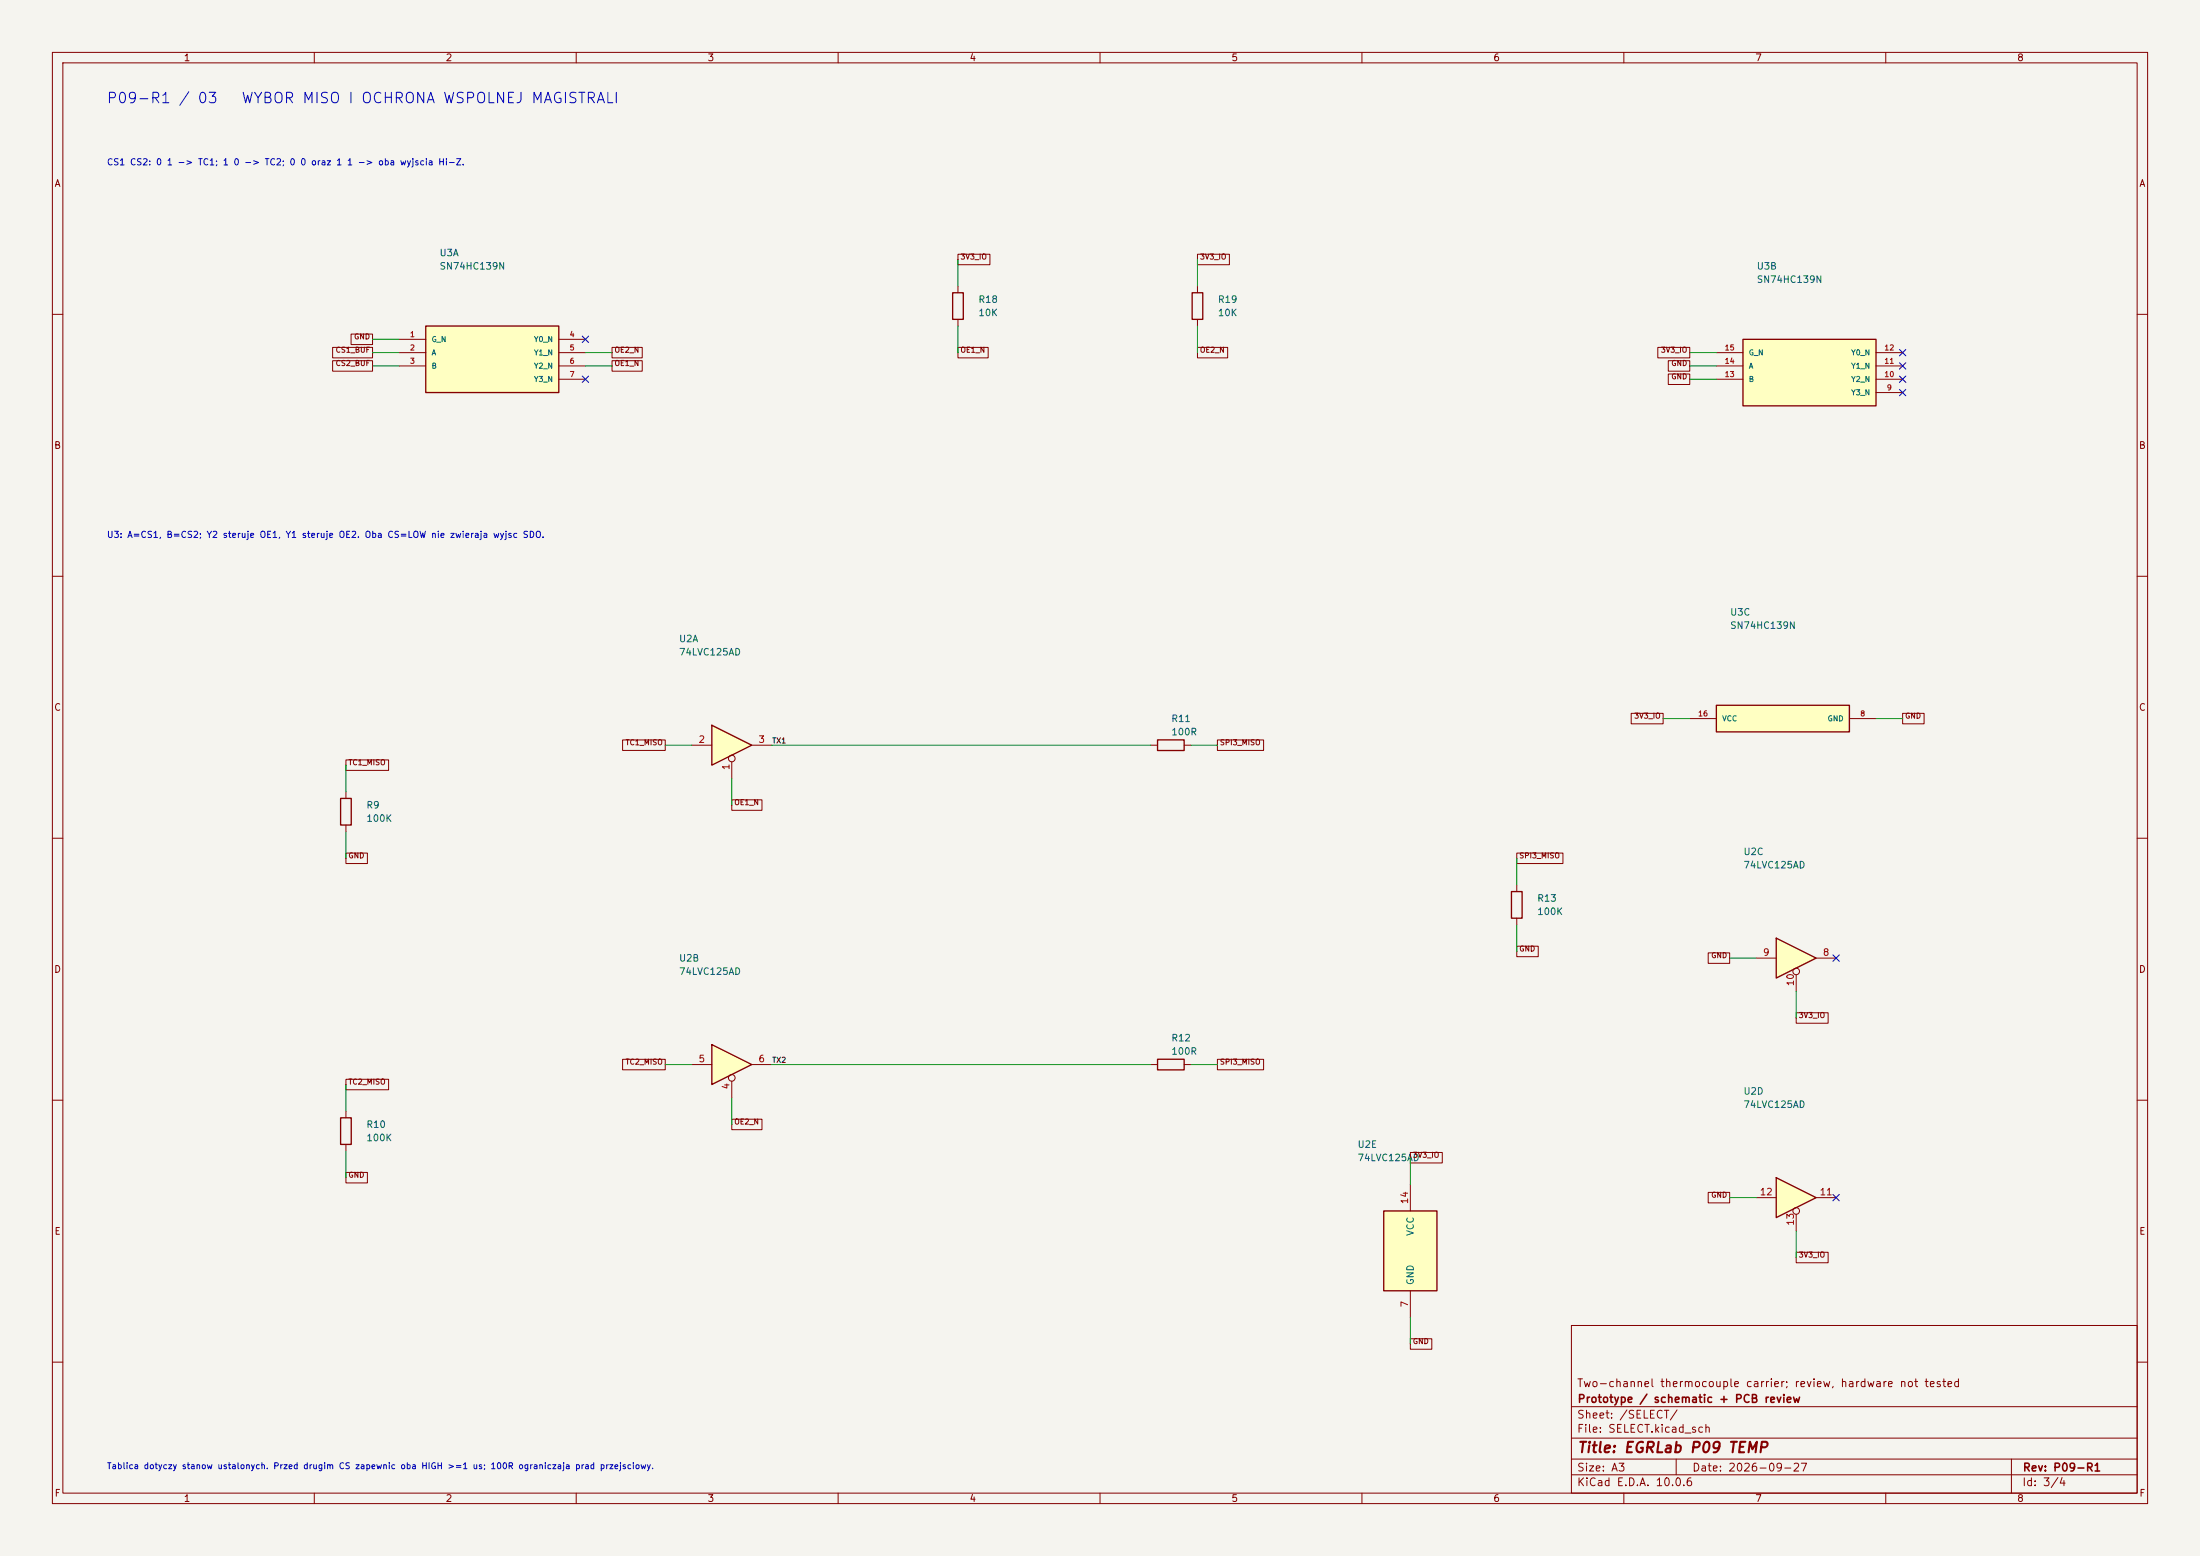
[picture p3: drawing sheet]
(kicad_sch (version 20250114) (generator "eeschema") (paper "A3") (title_block (title "EGRLab P09 TEMP") (date "2026-09-27") (rev "P09-R1") (company "Prototype / schematic + PCB review") (comment 1 "Two-channel thermocouple carrier; review, hardware not tested"))(lib_symbols (symbol "P09:HC139_DIP" (pin_names (offset 1.016)) (in_bom yes) (on_board yes) (symbol "HC139_DIP_1_1" (rectangle (start -12.7 6.35) (end 12.7 -6.35) (stroke (width .254) (type default)) (fill (type background)))) (symbol "HC139_DIP_1_0" (pin input line (at -17.78 3.81 0) (length 5.08) (name "G_N" (effects (font (size 1.0 1.0)))) (number "1" (effects (font (size 1 1))))) (pin input line (at -17.78 1.27 0) (length 5.08) (name "A" (effects (font (size 1.0 1.0)))) (number "2" (effects (font (size 1 1))))) (pin input line (at -17.78 -1.27 0) (length 5.08) (name "B" (effects (font (size 1.0 1.0)))) (number "3" (effects (font (size 1 1))))) (pin output line (at 17.78 3.81 180) (length 5.08) (name "Y0_N" (effects (font (size 1.0 1.0)))) (number "4" (effects (font (size 1 1))))) (pin output line (at 17.78 1.27 180) (length 5.08) (name "Y1_N" (effects (font (size 1.0 1.0)))) (number "5" (effects (font (size 1 1))))) (pin output line (at 17.78 -1.27 180) (length 5.08) (name "Y2_N" (effects (font (size 1.0 1.0)))) (number "6" (effects (font (size 1 1))))) (pin output line (at 17.78 -3.81 180) (length 5.08) (name "Y3_N" (effects (font (size 1.0 1.0)))) (number "7" (effects (font (size 1 1)))))) (symbol "HC139_DIP_2_1" (rectangle (start -12.7 6.35) (end 12.7 -6.35) (stroke (width .254) (type default)) (fill (type background)))) (symbol "HC139_DIP_2_0" (pin input line (at -17.78 3.81 0) (length 5.08) (name "G_N" (effects (font (size 1.0 1.0)))) (number "15" (effects (font (size 1 1))))) (pin input line (at -17.78 1.27 0) (length 5.08) (name "A" (effects (font (size 1.0 1.0)))) (number "14" (effects (font (size 1 1))))) (pin input line (at -17.78 -1.27 0) (length 5.08) (name "B" (effects (font (size 1.0 1.0)))) (number "13" (effects (font (size 1 1))))) (pin output line (at 17.78 3.81 180) (length 5.08) (name "Y0_N" (effects (font (size 1.0 1.0)))) (number "12" (effects (font (size 1 1))))) (pin output line (at 17.78 1.27 180) (length 5.08) (name "Y1_N" (effects (font (size 1.0 1.0)))) (number "11" (effects (font (size 1 1))))) (pin output line (at 17.78 -1.27 180) (length 5.08) (name "Y2_N" (effects (font (size 1.0 1.0)))) (number "10" (effects (font (size 1 1))))) (pin output line (at 17.78 -3.81 180) (length 5.08) (name "Y3_N" (effects (font (size 1.0 1.0)))) (number "9" (effects (font (size 1 1)))))) (symbol "HC139_DIP_3_1" (rectangle (start -12.7 2.54) (end 12.7 -2.54) (stroke (width .254) (type default)) (fill (type background)))) (symbol "HC139_DIP_3_0" (pin power_in line (at -17.78 0.0 0) (length 5.08) (name "VCC" (effects (font (size 1.0 1.0)))) (number "16" (effects (font (size 1 1))))) (pin power_in line (at 17.78 0.0 180) (length 5.08) (name "GND" (effects (font (size 1.0 1.0)))) (number "8" (effects (font (size 1 1)))))))(symbol "P09:R" (pin_numbers (hide yes)) (pin_names (offset 0)) (exclude_from_sim no) (in_bom yes) (on_board yes) (in_pos_files yes) (duplicate_pin_numbers_are_jumpers no) (symbol "R_0_1" (rectangle (start -1.016 -2.54) (end 1.016 2.54) (stroke (width 0.254) (type default)) (fill (type none)))) (symbol "R_1_1" (pin passive line (at 0 3.81 270) (length 1.27) (name "" (effects (font (size 1.27 1.27)))) (number "1" (effects (font (size 1.27 1.27))))) (pin passive line (at 0 -3.81 90) (length 1.27) (name "" (effects (font (size 1.27 1.27)))) (number "2" (effects (font (size 1.27 1.27)))))) (embedded_fonts no))(symbol "P09:74LVC125AD" (pin_names (offset 1.016)) (exclude_from_sim no) (in_bom yes) (on_board yes) (in_pos_files yes) (duplicate_pin_numbers_are_jumpers no) (symbol "74LVC125AD_1_0" (polyline (pts (xy -3.81 3.81) (xy -3.81 -3.81) (xy 3.81 0) (xy -3.81 3.81)) (stroke (width 0.254) (type default)) (fill (type background))) (pin input inverted (at 0 -6.35 90) (length 4.445) (name "" (effects (font (size 1.27 1.27)))) (number "1" (effects (font (size 1.27 1.27))))) (pin input line (at -7.62 0 0) (length 3.81) (name "" (effects (font (size 1.27 1.27)))) (number "2" (effects (font (size 1.27 1.27))))) (pin tri_state line (at 7.62 0 180) (length 3.81) (name "" (effects (font (size 1.27 1.27)))) (number "3" (effects (font (size 1.27 1.27)))))) (symbol "74LVC125AD_2_0" (polyline (pts (xy -3.81 3.81) (xy -3.81 -3.81) (xy 3.81 0) (xy -3.81 3.81)) (stroke (width 0.254) (type default)) (fill (type background))) (pin input inverted (at 0 -6.35 90) (length 4.445) (name "" (effects (font (size 1.27 1.27)))) (number "4" (effects (font (size 1.27 1.27))))) (pin input line (at -7.62 0 0) (length 3.81) (name "" (effects (font (size 1.27 1.27)))) (number "5" (effects (font (size 1.27 1.27))))) (pin tri_state line (at 7.62 0 180) (length 3.81) (name "" (effects (font (size 1.27 1.27)))) (number "6" (effects (font (size 1.27 1.27)))))) (symbol "74LVC125AD_3_0" (polyline (pts (xy -3.81 3.81) (xy -3.81 -3.81) (xy 3.81 0) (xy -3.81 3.81)) (stroke (width 0.254) (type default)) (fill (type background))) (pin tri_state line (at 7.62 0 180) (length 3.81) (name "" (effects (font (size 1.27 1.27)))) (number "8" (effects (font (size 1.27 1.27))))) (pin input line (at -7.62 0 0) (length 3.81) (name "" (effects (font (size 1.27 1.27)))) (number "9" (effects (font (size 1.27 1.27))))) (pin input inverted (at 0 -6.35 90) (length 4.445) (name "" (effects (font (size 1.27 1.27)))) (number "10" (effects (font (size 1.27 1.27)))))) (symbol "74LVC125AD_4_0" (polyline (pts (xy -3.81 3.81) (xy -3.81 -3.81) (xy 3.81 0) (xy -3.81 3.81)) (stroke (width 0.254) (type default)) (fill (type background))) (pin tri_state line (at 7.62 0 180) (length 3.81) (name "" (effects (font (size 1.27 1.27)))) (number "11" (effects (font (size 1.27 1.27))))) (pin input line (at -7.62 0 0) (length 3.81) (name "" (effects (font (size 1.27 1.27)))) (number "12" (effects (font (size 1.27 1.27))))) (pin input inverted (at 0 -6.35 90) (length 4.445) (name "" (effects (font (size 1.27 1.27)))) (number "13" (effects (font (size 1.27 1.27)))))) (symbol "74LVC125AD_5_0" (pin power_in line (at 0 -12.7 90) (length 5.08) (name "GND" (effects (font (size 1.27 1.27)))) (number "7" (effects (font (size 1.27 1.27))))) (pin power_in line (at 0 12.7 270) (length 5.08) (name "VCC" (effects (font (size 1.27 1.27)))) (number "14" (effects (font (size 1.27 1.27)))))) (symbol "74LVC125AD_5_1" (rectangle (start -5.08 7.62) (end 5.08 -7.62) (stroke (width 0.254) (type default)) (fill (type background)))) (embedded_fonts no)))(symbol (lib_id "P09:HC139_DIP") (at 93.98 68.58 0) (unit 1) (in_bom yes) (on_board yes) (dnp no) (property "Reference" "U3" (at 83.82 48.26 0) (effects (font (size 1.27 1.27)) (justify left))) (property "Value" "SN74HC139N" (at 83.82 50.8 0) (effects (font (size 1.27 1.27)) (justify left)))(property "Footprint" "Package_DIP:DIP-16_W7.62mm" (at 93.98 68.58 0) (effects (font (size 1 1)) hide))(property "MPN" "SN74HC139N" (at 93.98 68.58 0) (effects (font (size 1 1)) hide))(property "BaselineRef" "ADDED_CS_DECODER" (at 93.98 68.58 0) (effects (font (size 1 1)) hide))(property "Datasheet" "https://www.ti.com/lit/ds/symlink/sn74hc139.pdf" (at 93.98 68.58 0) (effects (font (size 1 1)) hide))(pin "1")(pin "2")(pin "3")(pin "4")(pin "5")(pin "6")(pin "7"))(symbol (lib_id "P09:R") (at 182.88 58.42 0) (unit 1) (in_bom yes) (on_board yes) (dnp no) (property "Reference" "R18" (at 186.69 57.15 0) (effects (font (size 1.27 1.27)) (justify left))) (property "Value" "10K" (at 186.69 59.69 0) (effects (font (size 1.27 1.27)) (justify left)))(property "Footprint" "Resistor_THT:R_Axial_DIN0207_L6.3mm_D2.5mm_P10.16mm_Horizontal" (at 182.88 58.42 0) (effects (font (size 1 1)) hide))(property "MPN" "Metal film 10K 1% 0.25W" (at 182.88 58.42 0) (effects (font (size 1 1)) hide))(property "BaselineRef" "P09_R1" (at 182.88 58.42 0) (effects (font (size 1 1)) hide))(property "Datasheet" "" (at 182.88 58.42 0) (effects (font (size 1 1)) hide))(pin "1")(pin "2"))(symbol (lib_id "P09:R") (at 228.6 58.42 0) (unit 1) (in_bom yes) (on_board yes) (dnp no) (property "Reference" "R19" (at 232.41 57.15 0) (effects (font (size 1.27 1.27)) (justify left))) (property "Value" "10K" (at 232.41 59.69 0) (effects (font (size 1.27 1.27)) (justify left)))(property "Footprint" "Resistor_THT:R_Axial_DIN0207_L6.3mm_D2.5mm_P10.16mm_Horizontal" (at 228.6 58.42 0) (effects (font (size 1 1)) hide))(property "MPN" "Metal film 10K 1% 0.25W" (at 228.6 58.42 0) (effects (font (size 1 1)) hide))(property "BaselineRef" "P09_R1" (at 228.6 58.42 0) (effects (font (size 1 1)) hide))(property "Datasheet" "" (at 228.6 58.42 0) (effects (font (size 1 1)) hide))(pin "1")(pin "2"))(symbol (lib_id "P09:74LVC125AD") (at 139.7 142.24 0) (unit 1) (in_bom yes) (on_board yes) (dnp no) (property "Reference" "U2" (at 129.54 121.92 0) (effects (font (size 1.27 1.27)) (justify left))) (property "Value" "74LVC125AD" (at 129.54 124.46000000000001 0) (effects (font (size 1.27 1.27)) (justify left)))(property "Footprint" "Package_SO:SOIC-14_3.9x8.7mm_P1.27mm" (at 139.7 142.24 0) (effects (font (size 1 1)) hide))(property "MPN" "74LVC125AD,118 Nexperia" (at 139.7 142.24 0) (effects (font (size 1 1)) hide))(property "BaselineRef" "U_TX" (at 139.7 142.24 0) (effects (font (size 1 1)) hide))(property "Datasheet" "https://assets.nexperia.com/documents/data-sheet/74LVC125A.pdf" (at 139.7 142.24 0) (effects (font (size 1 1)) hide))(pin "1")(pin "2")(pin "3"))(symbol (lib_id "P09:R") (at 66.04 154.94 0) (unit 1) (in_bom yes) (on_board yes) (dnp no) (property "Reference" "R9" (at 69.85000000000001 153.67 0) (effects (font (size 1.27 1.27)) (justify left))) (property "Value" "100K" (at 69.85000000000001 156.20999999999998 0) (effects (font (size 1.27 1.27)) (justify left)))(property "Footprint" "Resistor_THT:R_Axial_DIN0207_L6.3mm_D2.5mm_P10.16mm_Horizontal" (at 66.04 154.94 0) (effects (font (size 1 1)) hide))(property "MPN" "Metal film 100K 1% 0.25W" (at 66.04 154.94 0) (effects (font (size 1 1)) hide))(property "BaselineRef" "P09_R1" (at 66.04 154.94 0) (effects (font (size 1 1)) hide))(property "Datasheet" "" (at 66.04 154.94 0) (effects (font (size 1 1)) hide))(pin "1")(pin "2"))(symbol (lib_id "P09:R") (at 223.52 142.24 90) (unit 1) (in_bom yes) (on_board yes) (dnp no) (property "Reference" "R11" (at 223.52 137.16 90) (effects (font (size 1.27 1.27)) (justify right))) (property "Value" "100R" (at 223.52 139.7 90) (effects (font (size 1.27 1.27)) (justify right)))(property "Footprint" "Resistor_THT:R_Axial_DIN0207_L6.3mm_D2.5mm_P10.16mm_Horizontal" (at 223.52 142.24 0) (effects (font (size 1 1)) hide))(property "MPN" "Metal film 100R 1% 0.25W" (at 223.52 142.24 0) (effects (font (size 1 1)) hide))(property "BaselineRef" "P09_R1" (at 223.52 142.24 0) (effects (font (size 1 1)) hide))(property "Datasheet" "" (at 223.52 142.24 0) (effects (font (size 1 1)) hide))(pin "1")(pin "2"))(wire (pts (xy 147.32 142.24) (xy 219.71 142.24)) (stroke (width 0) (type default)))(label "TX1"  (at 147.32 142.24 0) (effects (font (size 1 1)) (justify left bottom)))(symbol (lib_id "P09:74LVC125AD") (at 139.7 203.2 0) (unit 2) (in_bom yes) (on_board yes) (dnp no) (property "Reference" "U2" (at 129.54 182.88 0) (effects (font (size 1.27 1.27)) (justify left))) (property "Value" "74LVC125AD" (at 129.54 185.42 0) (effects (font (size 1.27 1.27)) (justify left)))(property "Footprint" "Package_SO:SOIC-14_3.9x8.7mm_P1.27mm" (at 139.7 203.2 0) (effects (font (size 1 1)) hide))(property "MPN" "74LVC125AD,118 Nexperia" (at 139.7 203.2 0) (effects (font (size 1 1)) hide))(property "BaselineRef" "U_TX" (at 139.7 203.2 0) (effects (font (size 1 1)) hide))(property "Datasheet" "https://assets.nexperia.com/documents/data-sheet/74LVC125A.pdf" (at 139.7 203.2 0) (effects (font (size 1 1)) hide))(pin "4")(pin "5")(pin "6"))(symbol (lib_id "P09:R") (at 66.04 215.9 0) (unit 1) (in_bom yes) (on_board yes) (dnp no) (property "Reference" "R10" (at 69.85000000000001 214.63 0) (effects (font (size 1.27 1.27)) (justify left))) (property "Value" "100K" (at 69.85000000000001 217.17 0) (effects (font (size 1.27 1.27)) (justify left)))(property "Footprint" "Resistor_THT:R_Axial_DIN0207_L6.3mm_D2.5mm_P10.16mm_Horizontal" (at 66.04 215.9 0) (effects (font (size 1 1)) hide))(property "MPN" "Metal film 100K 1% 0.25W" (at 66.04 215.9 0) (effects (font (size 1 1)) hide))(property "BaselineRef" "P09_R1" (at 66.04 215.9 0) (effects (font (size 1 1)) hide))(property "Datasheet" "" (at 66.04 215.9 0) (effects (font (size 1 1)) hide))(pin "1")(pin "2"))(symbol (lib_id "P09:R") (at 223.52 203.2 90) (unit 1) (in_bom yes) (on_board yes) (dnp no) (property "Reference" "R12" (at 223.52 198.11999999999998 90) (effects (font (size 1.27 1.27)) (justify right))) (property "Value" "100R" (at 223.52 200.65999999999997 90) (effects (font (size 1.27 1.27)) (justify right)))(property "Footprint" "Resistor_THT:R_Axial_DIN0207_L6.3mm_D2.5mm_P10.16mm_Horizontal" (at 223.52 203.2 0) (effects (font (size 1 1)) hide))(property "MPN" "Metal film 100R 1% 0.25W" (at 223.52 203.2 0) (effects (font (size 1 1)) hide))(property "BaselineRef" "P09_R1" (at 223.52 203.2 0) (effects (font (size 1 1)) hide))(property "Datasheet" "" (at 223.52 203.2 0) (effects (font (size 1 1)) hide))(pin "1")(pin "2"))(wire (pts (xy 147.32 203.2) (xy 219.71 203.2)) (stroke (width 0) (type default)))(label "TX2"  (at 147.32 203.2 0) (effects (font (size 1 1)) (justify left bottom)))(symbol (lib_id "P09:R") (at 289.56 172.72 0) (unit 1) (in_bom yes) (on_board yes) (dnp no) (property "Reference" "R13" (at 293.37 171.45 0) (effects (font (size 1.27 1.27)) (justify left))) (property "Value" "100K" (at 293.37 173.98999999999998 0) (effects (font (size 1.27 1.27)) (justify left)))(property "Footprint" "Resistor_THT:R_Axial_DIN0207_L6.3mm_D2.5mm_P10.16mm_Horizontal" (at 289.56 172.72 0) (effects (font (size 1 1)) hide))(property "MPN" "Metal film 100K 1% 0.25W" (at 289.56 172.72 0) (effects (font (size 1 1)) hide))(property "BaselineRef" "P09_R1" (at 289.56 172.72 0) (effects (font (size 1 1)) hide))(property "Datasheet" "" (at 289.56 172.72 0) (effects (font (size 1 1)) hide))(pin "1")(pin "2"))(symbol (lib_id "P09:HC139_DIP") (at 345.44 71.12 0) (unit 2) (in_bom yes) (on_board yes) (dnp no) (property "Reference" "U3" (at 335.28 50.8 0) (effects (font (size 1.27 1.27)) (justify left))) (property "Value" "SN74HC139N" (at 335.28 53.339999999999996 0) (effects (font (size 1.27 1.27)) (justify left)))(property "Footprint" "Package_DIP:DIP-16_W7.62mm" (at 345.44 71.12 0) (effects (font (size 1 1)) hide))(property "MPN" "SN74HC139N" (at 345.44 71.12 0) (effects (font (size 1 1)) hide))(property "BaselineRef" "ADDED_CS_DECODER" (at 345.44 71.12 0) (effects (font (size 1 1)) hide))(property "Datasheet" "https://www.ti.com/lit/ds/symlink/sn74hc139.pdf" (at 345.44 71.12 0) (effects (font (size 1 1)) hide))(pin "15")(pin "14")(pin "13")(pin "12")(pin "11")(pin "10")(pin "9"))(symbol (lib_id "P09:HC139_DIP") (at 340.36 137.16 0) (unit 3) (in_bom yes) (on_board yes) (dnp no) (property "Reference" "U3" (at 330.2 116.84 0) (effects (font (size 1.27 1.27)) (justify left))) (property "Value" "SN74HC139N" (at 330.2 119.38000000000001 0) (effects (font (size 1.27 1.27)) (justify left)))(property "Footprint" "Package_DIP:DIP-16_W7.62mm" (at 340.36 137.16 0) (effects (font (size 1 1)) hide))(property "MPN" "SN74HC139N" (at 340.36 137.16 0) (effects (font (size 1 1)) hide))(property "BaselineRef" "ADDED_CS_DECODER" (at 340.36 137.16 0) (effects (font (size 1 1)) hide))(property "Datasheet" "https://www.ti.com/lit/ds/symlink/sn74hc139.pdf" (at 340.36 137.16 0) (effects (font (size 1 1)) hide))(pin "16")(pin "8"))(symbol (lib_id "P09:74LVC125AD") (at 342.9 182.88 0) (unit 3) (in_bom yes) (on_board yes) (dnp no) (property "Reference" "U2" (at 332.74 162.56 0) (effects (font (size 1.27 1.27)) (justify left))) (property "Value" "74LVC125AD" (at 332.74 165.1 0) (effects (font (size 1.27 1.27)) (justify left)))(property "Footprint" "Package_SO:SOIC-14_3.9x8.7mm_P1.27mm" (at 342.9 182.88 0) (effects (font (size 1 1)) hide))(property "MPN" "74LVC125AD,118 Nexperia" (at 342.9 182.88 0) (effects (font (size 1 1)) hide))(property "BaselineRef" "U_TX" (at 342.9 182.88 0) (effects (font (size 1 1)) hide))(property "Datasheet" "https://assets.nexperia.com/documents/data-sheet/74LVC125A.pdf" (at 342.9 182.88 0) (effects (font (size 1 1)) hide))(pin "8")(pin "9")(pin "10"))(symbol (lib_id "P09:74LVC125AD") (at 342.9 228.6 0) (unit 4) (in_bom yes) (on_board yes) (dnp no) (property "Reference" "U2" (at 332.74 208.28 0) (effects (font (size 1.27 1.27)) (justify left))) (property "Value" "74LVC125AD" (at 332.74 210.82 0) (effects (font (size 1.27 1.27)) (justify left)))(property "Footprint" "Package_SO:SOIC-14_3.9x8.7mm_P1.27mm" (at 342.9 228.6 0) (effects (font (size 1 1)) hide))(property "MPN" "74LVC125AD,118 Nexperia" (at 342.9 228.6 0) (effects (font (size 1 1)) hide))(property "BaselineRef" "U_TX" (at 342.9 228.6 0) (effects (font (size 1 1)) hide))(property "Datasheet" "https://assets.nexperia.com/documents/data-sheet/74LVC125A.pdf" (at 342.9 228.6 0) (effects (font (size 1 1)) hide))(pin "11")(pin "12")(pin "13"))(symbol (lib_id "P09:74LVC125AD") (at 269.24 238.76 0) (unit 5) (in_bom yes) (on_board yes) (dnp no) (property "Reference" "U2" (at 259.08 218.44 0) (effects (font (size 1.27 1.27)) (justify left))) (property "Value" "74LVC125AD" (at 259.08 220.98 0) (effects (font (size 1.27 1.27)) (justify left)))(property "Footprint" "Package_SO:SOIC-14_3.9x8.7mm_P1.27mm" (at 269.24 238.76 0) (effects (font (size 1 1)) hide))(property "MPN" "74LVC125AD,118 Nexperia" (at 269.24 238.76 0) (effects (font (size 1 1)) hide))(property "BaselineRef" "U_TX" (at 269.24 238.76 0) (effects (font (size 1 1)) hide))(property "Datasheet" "https://assets.nexperia.com/documents/data-sheet/74LVC125A.pdf" (at 269.24 238.76 0) (effects (font (size 1 1)) hide))(pin "7")(pin "14"))(text "CS1 CS2: 0 1 -> TC1; 1 0 -> TC2; 0 0 oraz 1 1 -> oba wyjscia Hi-Z." (at 20.32 30.48 0) (effects (font (size 1.2 1.2)) (justify left top)))(text "U3: A=CS1, B=CS2; Y2 steruje OE1, Y1 steruje OE2. Oba CS=LOW nie zwieraja wyjsc SDO." (at 20.32 101.6 0) (effects (font (size 1.2 1.2)) (justify left top)))(text "Tablica dotyczy stanow ustalonych. Przed drugim CS zapewnic oba HIGH >=1 us; 100R ograniczaja prad przejsciowy." (at 20.32 279.4 0) (effects (font (size 1.15 1.15)) (justify left top)))(text "P09-R1 / 03   WYBOR MISO I OCHRONA WSPOLNEJ MAGISTRALI" (at 20.32 17.78 0) (effects (font (size 2 2)) (justify left top)))(wire (pts (xy 76.2 64.77) (xy 71.12 64.77)) (stroke (width 0) (type default)))(global_label "GND" (shape passive) (at 71.12 64.77 0) (effects (font (size 1 1)) (justify right bottom)))(wire (pts (xy 76.2 67.31) (xy 71.12 67.31)) (stroke (width 0) (type default)))(global_label "CS1_BUF" (shape passive) (at 71.12 67.31 0) (effects (font (size 1 1)) (justify right bottom)))(wire (pts (xy 76.2 69.85) (xy 71.12 69.85)) (stroke (width 0) (type default)))(global_label "CS2_BUF" (shape passive) (at 71.12 69.85 0) (effects (font (size 1 1)) (justify right bottom)))(no_connect (at 111.76 64.77))(wire (pts (xy 111.76 67.31) (xy 116.84 67.31)) (stroke (width 0) (type default)))(global_label "OE2_N" (shape passive) (at 116.84 67.31 0) (effects (font (size 1 1)) (justify left bottom)))(wire (pts (xy 111.76 69.85) (xy 116.84 69.85)) (stroke (width 0) (type default)))(global_label "OE1_N" (shape passive) (at 116.84 69.85 0) (effects (font (size 1 1)) (justify left bottom)))(no_connect (at 111.76 72.39))(wire (pts (xy 182.88 54.61) (xy 182.88 49.53)) (stroke (width 0) (type default)))(global_label "3V3_IO" (shape passive) (at 182.88 49.53 0) (effects (font (size 1 1)) (justify left bottom)))(wire (pts (xy 182.88 62.23) (xy 182.88 67.31)) (stroke (width 0) (type default)))(global_label "OE1_N" (shape passive) (at 182.88 67.31 0) (effects (font (size 1 1)) (justify left bottom)))(wire (pts (xy 228.6 54.61) (xy 228.6 49.53)) (stroke (width 0) (type default)))(global_label "3V3_IO" (shape passive) (at 228.6 49.53 0) (effects (font (size 1 1)) (justify left bottom)))(wire (pts (xy 228.6 62.23) (xy 228.6 67.31)) (stroke (width 0) (type default)))(global_label "OE2_N" (shape passive) (at 228.6 67.31 0) (effects (font (size 1 1)) (justify left bottom)))(wire (pts (xy 139.7 148.59) (xy 139.7 153.67)) (stroke (width 0) (type default)))(global_label "OE1_N" (shape passive) (at 139.7 153.67 0) (effects (font (size 1 1)) (justify left bottom)))(wire (pts (xy 132.08 142.24) (xy 127.0 142.24)) (stroke (width 0) (type default)))(global_label "TC1_MISO" (shape passive) (at 127.0 142.24 0) (effects (font (size 1 1)) (justify right bottom)))(wire (pts (xy 66.04 151.13) (xy 66.04 146.05)) (stroke (width 0) (type default)))(global_label "TC1_MISO" (shape passive) (at 66.04 146.05 0) (effects (font (size 1 1)) (justify left bottom)))(wire (pts (xy 66.04 158.75) (xy 66.04 163.83)) (stroke (width 0) (type default)))(global_label "GND" (shape passive) (at 66.04 163.83 0) (effects (font (size 1 1)) (justify left bottom)))(wire (pts (xy 227.33 142.24) (xy 232.41 142.24)) (stroke (width 0) (type default)))(global_label "SPI3_MISO" (shape passive) (at 232.41 142.24 0) (effects (font (size 1 1)) (justify left bottom)))(wire (pts (xy 139.7 209.55) (xy 139.7 214.63)) (stroke (width 0) (type default)))(global_label "OE2_N" (shape passive) (at 139.7 214.63 0) (effects (font (size 1 1)) (justify left bottom)))(wire (pts (xy 132.08 203.2) (xy 127.0 203.2)) (stroke (width 0) (type default)))(global_label "TC2_MISO" (shape passive) (at 127.0 203.2 0) (effects (font (size 1 1)) (justify right bottom)))(wire (pts (xy 66.04 212.09) (xy 66.04 207.01)) (stroke (width 0) (type default)))(global_label "TC2_MISO" (shape passive) (at 66.04 207.01 0) (effects (font (size 1 1)) (justify left bottom)))(wire (pts (xy 66.04 219.71) (xy 66.04 224.79)) (stroke (width 0) (type default)))(global_label "GND" (shape passive) (at 66.04 224.79 0) (effects (font (size 1 1)) (justify left bottom)))(wire (pts (xy 227.33 203.2) (xy 232.41 203.2)) (stroke (width 0) (type default)))(global_label "SPI3_MISO" (shape passive) (at 232.41 203.2 0) (effects (font (size 1 1)) (justify left bottom)))(wire (pts (xy 289.56 168.91) (xy 289.56 163.83)) (stroke (width 0) (type default)))(global_label "SPI3_MISO" (shape passive) (at 289.56 163.83 0) (effects (font (size 1 1)) (justify left bottom)))(wire (pts (xy 289.56 176.53) (xy 289.56 181.61)) (stroke (width 0) (type default)))(global_label "GND" (shape passive) (at 289.56 181.61 0) (effects (font (size 1 1)) (justify left bottom)))(wire (pts (xy 327.66 67.31) (xy 322.58 67.31)) (stroke (width 0) (type default)))(global_label "3V3_IO" (shape passive) (at 322.58 67.31 0) (effects (font (size 1 1)) (justify right bottom)))(wire (pts (xy 327.66 69.85) (xy 322.58 69.85)) (stroke (width 0) (type default)))(global_label "GND" (shape passive) (at 322.58 69.85 0) (effects (font (size 1 1)) (justify right bottom)))(wire (pts (xy 327.66 72.39) (xy 322.58 72.39)) (stroke (width 0) (type default)))(global_label "GND" (shape passive) (at 322.58 72.39 0) (effects (font (size 1 1)) (justify right bottom)))(no_connect (at 363.22 67.31))(no_connect (at 363.22 69.85))(no_connect (at 363.22 72.39))(no_connect (at 363.22 74.93))(wire (pts (xy 322.58 137.16) (xy 317.5 137.16)) (stroke (width 0) (type default)))(global_label "3V3_IO" (shape passive) (at 317.5 137.16 0) (effects (font (size 1 1)) (justify right bottom)))(wire (pts (xy 358.14 137.16) (xy 363.22 137.16)) (stroke (width 0) (type default)))(global_label "GND" (shape passive) (at 363.22 137.16 0) (effects (font (size 1 1)) (justify left bottom)))(no_connect (at 350.52 182.88))(wire (pts (xy 335.28 182.88) (xy 330.2 182.88)) (stroke (width 0) (type default)))(global_label "GND" (shape passive) (at 330.2 182.88 0) (effects (font (size 1 1)) (justify right bottom)))(wire (pts (xy 342.9 189.23) (xy 342.9 194.31)) (stroke (width 0) (type default)))(global_label "3V3_IO" (shape passive) (at 342.9 194.31 0) (effects (font (size 1 1)) (justify left bottom)))(no_connect (at 350.52 228.6))(wire (pts (xy 335.28 228.6) (xy 330.2 228.6)) (stroke (width 0) (type default)))(global_label "GND" (shape passive) (at 330.2 228.6 0) (effects (font (size 1 1)) (justify right bottom)))(wire (pts (xy 342.9 234.95) (xy 342.9 240.03)) (stroke (width 0) (type default)))(global_label "3V3_IO" (shape passive) (at 342.9 240.03 0) (effects (font (size 1 1)) (justify left bottom)))(wire (pts (xy 269.24 251.46) (xy 269.24 256.54)) (stroke (width 0) (type default)))(global_label "GND" (shape passive) (at 269.24 256.54 0) (effects (font (size 1 1)) (justify left bottom)))(wire (pts (xy 269.24 226.06) (xy 269.24 220.98)) (stroke (width 0) (type default)))(global_label "3V3_IO" (shape passive) (at 269.24 220.98 0) (effects (font (size 1 1)) (justify left bottom))))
